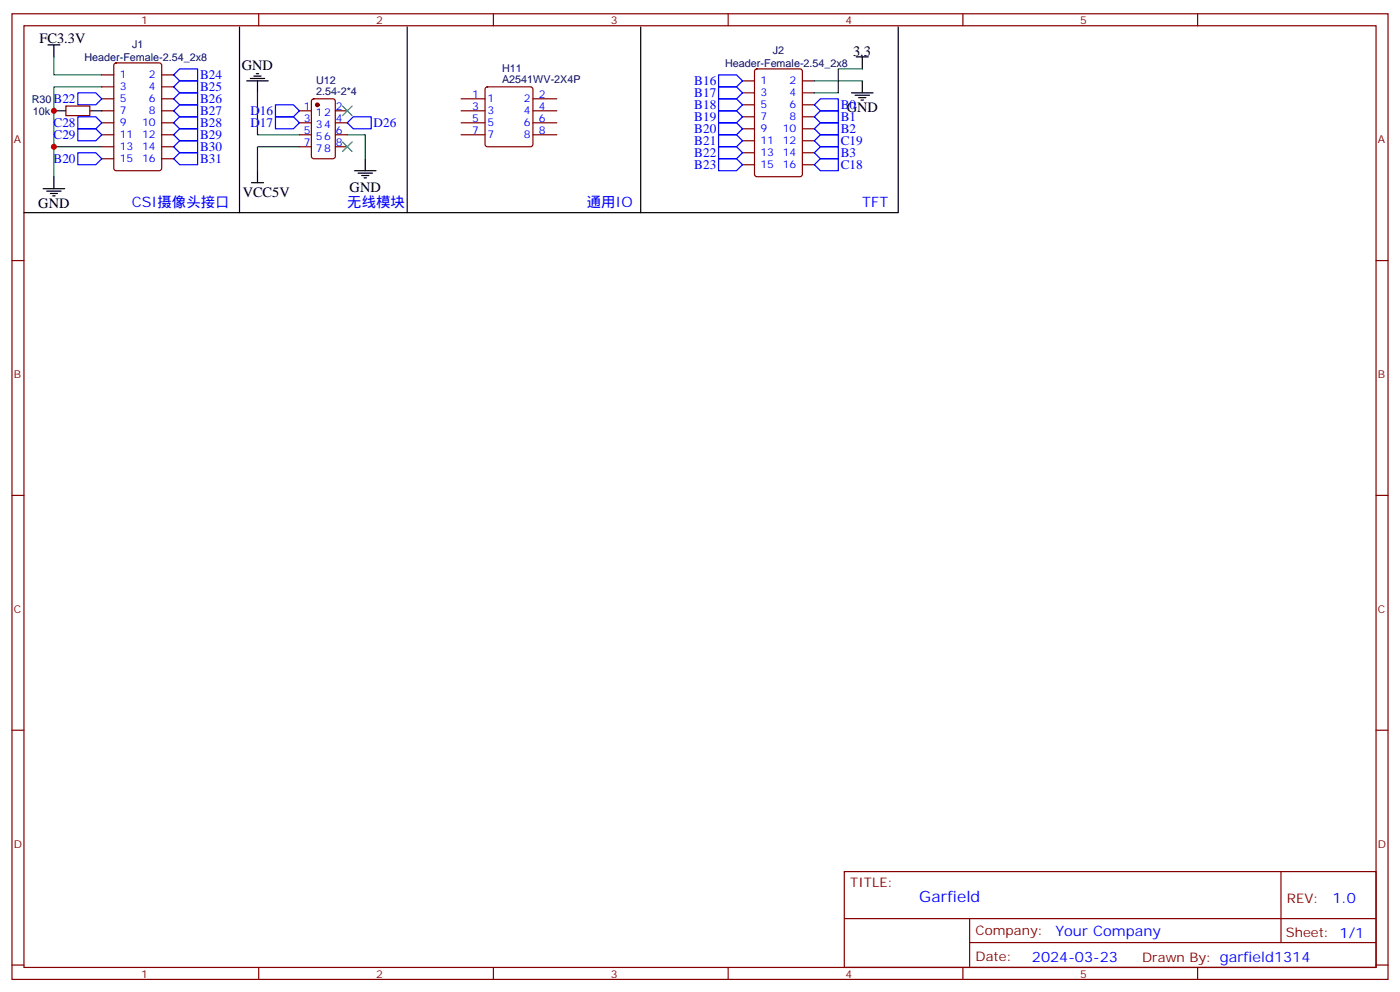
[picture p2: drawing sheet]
<svg xmlns="http://www.w3.org/2000/svg" width="412mm" height="292mm" viewBox="0 0 412 292" stroke-linecap="round" stroke-linejoin="round" font-family="sans-serif">
<g fill="none" stroke="#870000" stroke-width=".35">
<path d="M3.5 4.1h405.4v284.3h-405.4zM7.1 7.6h398.2v277.3h-398.2zM33.7 18.7l.5-.2h12.7l.7 .5v30.6l-.4 .6-13 .1-.6-.5-.1-30.6zM76.2 4.1v3.5M145.3 4.1v3.5M214.5 4.1v3.5M283.6 4.1v3.5M352.8 4.1v3.5M19.4 31.2h7.1v2.8h-7.1zM30 22h3.5M30 25.6h3.5M30 29.1h3.5"/>
<path d="M30 32.6h3.5M30 36.2h3.5M30 39.7h3.5M47.6 22h3.6M47.6 25.6h3.6M47.6 29.1h3.6M47.6 32.6h3.6M47.6 36.2h3.6M47.6 39.7h3.6M88.2 32.6h3.5M88.2 36.2h3.5M88.2 39.7h3.5"/>
<path d="M92 29.3l.4-.2h5.7l.6 .4 .1 16.5-.5 .7h-5.9l-.6-.4-.1-16.5zM98.8 32.6h3.5M98.8 36.2h3.5M98.8 39.7h3.5M135.8 29.1h7.1M135.8 32.6h7.1M135.8 36.2h7.1M135.8 39.7h7.1M143.1 25.8l.5-.2h12.7l.5 .2 .2 .5v16.2l-.2 .5-.5 .2h-12.7l-.5-.2-.2-.5v-16.2zM157 29.1h7M157 32.6h7M157 36.2h7"/>
<path d="M157 39.7h7M218.7 23.8h3.5M218.7 27.3h3.5M218.7 30.9h3.5M218.7 34.4h3.5M218.7 37.9h3.5M222.5 20.5l.5-.2h12.7l.6 .4 .1 30.6-.5 .7h-12.9l-.7-.4-.1-30.6zM236.4 23.8h3.5M236.4 27.3h3.5M236.4 30.9h3.5M236.4 34.4h3.5M236.4 37.9h3.5"/>
<path d="M30 43.2h3.5M30 46.7h3.5M47.6 43.2h3.6M47.6 46.7h3.6M88.2 43.2h3.5M98.8 43.2h3.5M218.7 41.5h3.5M218.7 45h3.5M218.7 48.5h3.5M236.4 41.5h3.5M236.4 45h3.5M236.4 48.5h3.5"/>
<path d="M3.5 76.7h3.6M405.3 76.7h3.6M3.5 145.9h3.6M405.3 145.9h3.6M3.5 215h3.6M405.3 215h3.6M248.7 256.6h156.6v28.3h-156.6zM377.3 256.7v20.8M248.7 270.5h156.5M285.6 277.5h119.6M285.6 270.5v14.1M3.5 284.2h3.6"/>
<path d="M76.2 284.9v3.5M145.3 284.9v3.5M214.5 284.9v3.5M283.6 284.9v3.5M352.8 284.9v3.5M405.3 284.2h3.6"/>
</g>
<g fill="none" stroke="#000" stroke-width=".35">
<path d="M14.1 13.2h3.5M15.9 13.2v3.6M70.6 7.9v54.7h-63.5M119.9 7.9v54.7h-49.3M188.7 7.9v54.7h-68.8M252.2 16.8h3.6M254 16.8v3.5M264.6 7.9v54.7h-75.9M15.9 32.6h3.5M26.5 32.6h3.5M72.7 23.8h6.3M73.7 23.1h4.3"/>
<path d="M74.8 22.4h2.1M75.5 21.7h.7M75.8 23.8v3.5M250.8 27.3h6.4M251.9 28h4.2M252.9 28.8h2.2M253.6 29.5h.8M254 23.8v3.5M12.7 55.6h6.3M13.8 56.3h4.2M14.8 57h2.1M15.5 57.7h.7"/>
<path d="M15.9 52v3.6M74.1 53.8h3.5M75.8 50.3v3.5M104.4 50.3h6.4M105.5 51h4.2M106.5 51.7h2.2M107.2 52.4h.7M107.6 46.7v3.6"/>
</g>
<path d="M15.9 16.8v5.2h14.1M30 25.6h-14.1v26.4M75.8 27.3v12.4h12.4M102.3 39.7h5.3v7M239.9 23.8h14.1M254 20.3h-7.1v7h-7M15.9 43.2h14.1M88.2 43.2h-12.4v7.1" fill="none" stroke="#008700" stroke-width=".35"/>
<g fill="none" stroke="#00f" stroke-width=".35">
<path d="M22.9 27.3h5.3l1.8 1.8-1.8 1.8h-5.3zM22.9 34.4h5.3l1.8 1.8-1.8 1.7h-5.3zM22.9 37.9h5.3l1.8 1.8-1.8 1.8h-5.3zM51.2 22l1.7-1.7h5.3v3.5h-5.3zM51.2 25.6l1.7-1.8h5.3v3.5h-5.3zM51.2 29.1l1.7-1.8h5.3v3.6h-5.3zM51.2 36.2l1.7-1.8h5.3v3.5h-5.3zM51.2 39.7l1.7-1.8h5.3v3.6h-5.3zM52.9 30.9h5.3v3.5h-5.3l-1.7-1.8zM81.1 30.9h5.3l1.8 1.7-1.8 1.8h-5.3zM81.1 34.4h5.3l1.8 1.8-1.8 1.7h-5.3zM102.3 36.2l1.8-1.8h5.3v3.5h-5.3z"/>
<path d="M211.7 22h5.3l1.7 1.8-1.7 1.8h-5.3zM211.7 25.6h5.3l1.7 1.7-1.7 1.8h-5.3zM211.7 29.1h5.3l1.7 1.8-1.7 1.7h-5.3zM211.7 32.6h5.3l1.7 1.8-1.7 1.8h-5.3zM211.7 36.2h5.3l1.7 1.7-1.7 1.8h-5.3zM211.7 39.7h5.3l1.7 1.8-1.7 1.7h-5.3zM239.9 34.4l1.8-1.8h5.2v3.6h-5.2zM241.7 29.1h5.2v3.5h-5.2l-1.8-1.7zM241.7 36.2h5.2v3.5h-5.2l-1.8-1.8zM22.9 45h5.3l1.8 1.7-1.8 1.8h-5.3zM51.2 43.2l1.7-1.7h5.3v3.5h-5.3zM51.2 46.7l1.7-1.7h5.3v3.5h-5.3z"/>
<path d="M211.7 43.2h5.3l1.7 1.8-1.7 1.7h-5.3zM211.7 46.7h5.3l1.7 1.8-1.7 1.8h-5.3zM239.9 41.5l1.8-1.8h5.2v3.5h-5.2zM239.9 45l1.8-1.8h5.2v3.5h-5.2zM239.9 48.5l1.8-1.8h5.2v3.6h-5.2z"/>
</g>
<circle cx="93.5" cy="30.9" r=".53" fill="#870000" stroke="#870000" stroke-width=".35"/>
<path d="M100.9 31.2l2.8 2.8M103.7 31.2l-2.8 2.8M100.9 41.8l2.8 2.8M103.7 41.8l-2.8 2.8" fill="none" stroke="#3c3" stroke-width=".35"/>
<g fill="#c00">
<circle cx="15.9" cy="32.6" r=".88"/>
<circle cx="15.9" cy="43.2" r=".88"/>
</g>
<text font-size="4.6" fill="#00f" x="270.8" y="265.7">Garfield</text>
<g font-size="4.2">
<text x="11.6" y="12.5">FC3.3V</text>
<text x="251.3" y="16.4">3.3</text>
<text x="71.3" y="20.5">GND</text>
<text x="249.4" y="33">GND</text>
<text x="71.5" y="57.9">VCC5V</text>
<text x="103" y="56.5">GND</text>
<text x="11.3" y="61.2">GND</text>
</g>
<g font-size="4.2" fill="#00f">
<text x="38.8" y="60.9">CSI摄像头接口</text>
<text x="102.3" y="60.9">无线模块</text>
<text x="172.9" y="60.9">通用IO</text>
<text x="254" y="60.9">TFT</text>
<text x="392.5" y="265.9">1.0</text>
<text x="310.9" y="275.5">Your Company</text>
<text x="304" y="283.3">2024-03-23</text>
</g>
<g font-size="3.9" fill="#00f">
<text x="58.9" y="23.2">B24</text>
<text x="58.9" y="26.8">B25</text>
<text x="204.5" y="25.1">B16</text>
<text x="204.5" y="28.6">B17</text>
<text x="15.8" y="30.4">B22</text>
<text x="58.9" y="30.3">B26</text>
<text x="58.9" y="33.8">B27</text>
<text x="73.8" y="33.9">D16</text>
<text x="204.5" y="32.1">B18</text>
<text x="204.5" y="35.7">B19</text>
<text x="247.6" y="32.1">B0</text>
<text x="247.6" y="35.6">B1</text>
<text x="15.8" y="37.5">C28</text>
<text x="15.8" y="41">C29</text>
<text x="58.9" y="37.3">B28</text>
<text x="58.9" y="40.9">B29</text>
<text x="73.8" y="37.5">D17</text>
<text x="110.1" y="37.4">D26</text>
<text x="204.5" y="39.2">B20</text>
<text x="247.6" y="39.2">B2</text>
<text x="58.9" y="44.4">B30</text>
<text x="58.9" y="47.9">B31</text>
<text x="204.5" y="42.7">B21</text>
<text x="204.5" y="46.3">B22</text>
<text x="247.6" y="42.7">C19</text>
<text x="247.6" y="46.2">B3</text>
<text x="15.8" y="48">B20</text>
<text x="204.5" y="49.8">B23</text>
<text x="247.6" y="49.8">C18</text>
</g>
<g font-size="3.9" fill="#800">
<text x="250.5" y="261.2">TITLE:</text>
<text x="379.1" y="265.9">REV:</text>
<text x="287.4" y="275.4">Company:</text>
<text x="378.7" y="276">Sheet: 1/1</text>
<text x="287.4" y="283.1">Date:</text>
<text x="336.4" y="283.2">Drawn By: garfield1314</text>
</g>
<g font-size="3.2" fill="#800">
<text x="41.6" y="7.1">1</text>
<text x="110.8" y="7.1">2</text>
<text x="179.9" y="7.1">3</text>
<text x="249.1" y="7.1">4</text>
<text x="318.2" y="7.1">5</text>
<text x="4.1" y="42.2">A</text>
<text x="405.9" y="42.2">A</text>
<text x="4.1" y="111.3">B</text>
<text x="405.9" y="111.3">B</text>
<text x="4.1" y="180.4">C</text>
<text x="405.9" y="180.4">C</text>
<text x="4.1" y="249.6">D</text>
<text x="405.9" y="249.6">D</text>
<text x="41.6" y="287.9">1</text>
<text x="110.8" y="287.9">2</text>
<text x="179.9" y="287.9">3</text>
<text x="249.1" y="287.9">4</text>
<text x="318.2" y="287.9">5</text>
</g>
<g font-size="3.2" fill="#000080">
<text x="24.9" y="18">Header-Female-2.54_2x8</text>
<text x="38.9" y="14.2">J1</text>
<text x="227.7" y="16">J2</text>
<text x="147.9" y="21.2">H11</text>
<text x="213.6" y="19.8">Header-Female-2.54_2x8</text>
<text x="93.1" y="27.9">2.54-2*4</text>
<text x="93.1" y="24.7">U12</text>
<text x="147.9" y="24.4">A2541WV-2X4P</text>
<text x="9.3" y="30.3">R30</text>
<text x="9.7" y="33.8">10k</text>
</g>
<g font-size="3.2" fill="#00f">
<text x="35.3" y="23.1">1</text>
<text x="43.8" y="23.1">2</text>
<text x="35.3" y="26.6">3</text>
<text x="43.8" y="26.6">4</text>
<text x="139.1" y="28.8">1</text>
<text x="158.7" y="28.8">2</text>
<text x="224" y="24.9">1</text>
<text x="224" y="28.4">3</text>
<text x="232.6" y="24.9">2</text>
<text x="232.6" y="28.4">4</text>
<text x="35.3" y="30.2">5</text>
<text x="35.3" y="33.7">7</text>
<text x="43.8" y="30.2">6</text>
<text x="43.8" y="33.7">8</text>
<text x="89.5" y="32.3">1</text>
<text x="89.5" y="35.8">3</text>
<text x="93" y="34">12</text>
<text x="99" y="35.8">4</text>
<text x="99" y="32.3">2</text>
<text x="139.1" y="32.3">3</text>
<text x="139.1" y="35.8">5</text>
<text x="143.6" y="30.2">1</text>
<text x="143.6" y="33.7">3</text>
<text x="154.3" y="30.2">2</text>
<text x="154.3" y="33.7">4</text>
<text x="158.7" y="32.3">4</text>
<text x="158.7" y="35.8">6</text>
<text x="224" y="31.9">5</text>
<text x="224" y="35.5">7</text>
<text x="232.6" y="31.9">6</text>
<text x="232.6" y="35.5">8</text>
<text x="35.3" y="37.2">9</text>
<text x="35.3" y="40.7">11</text>
<text x="41.8" y="37.2">10</text>
<text x="41.8" y="40.7">12</text>
<text x="89.5" y="39.3">5</text>
<text x="93" y="37.6">34</text>
<text x="93" y="41.1">56</text>
<text x="99" y="39.3">6</text>
<text x="139.1" y="39.3">7</text>
<text x="143.6" y="37.2">5</text>
<text x="143.6" y="40.7">7</text>
<text x="154.3" y="37.2">6</text>
<text x="154.3" y="40.7">8</text>
<text x="158.7" y="39.3">8</text>
<text x="224" y="39">9</text>
<text x="230.6" y="39">10</text>
<text x="35.3" y="44.3">13</text>
<text x="35.3" y="47.8">15</text>
<text x="41.8" y="44.3">14</text>
<text x="41.8" y="47.8">16</text>
<text x="89.5" y="42.9">7</text>
<text x="93" y="44.6">78</text>
<text x="99" y="42.9">8</text>
<text x="224" y="42.5">11</text>
<text x="224" y="46">13</text>
<text x="230.6" y="42.5">12</text>
<text x="230.6" y="46">14</text>
<text x="224" y="49.6">15</text>
<text x="230.6" y="49.6">16</text>
</g>
</svg>
